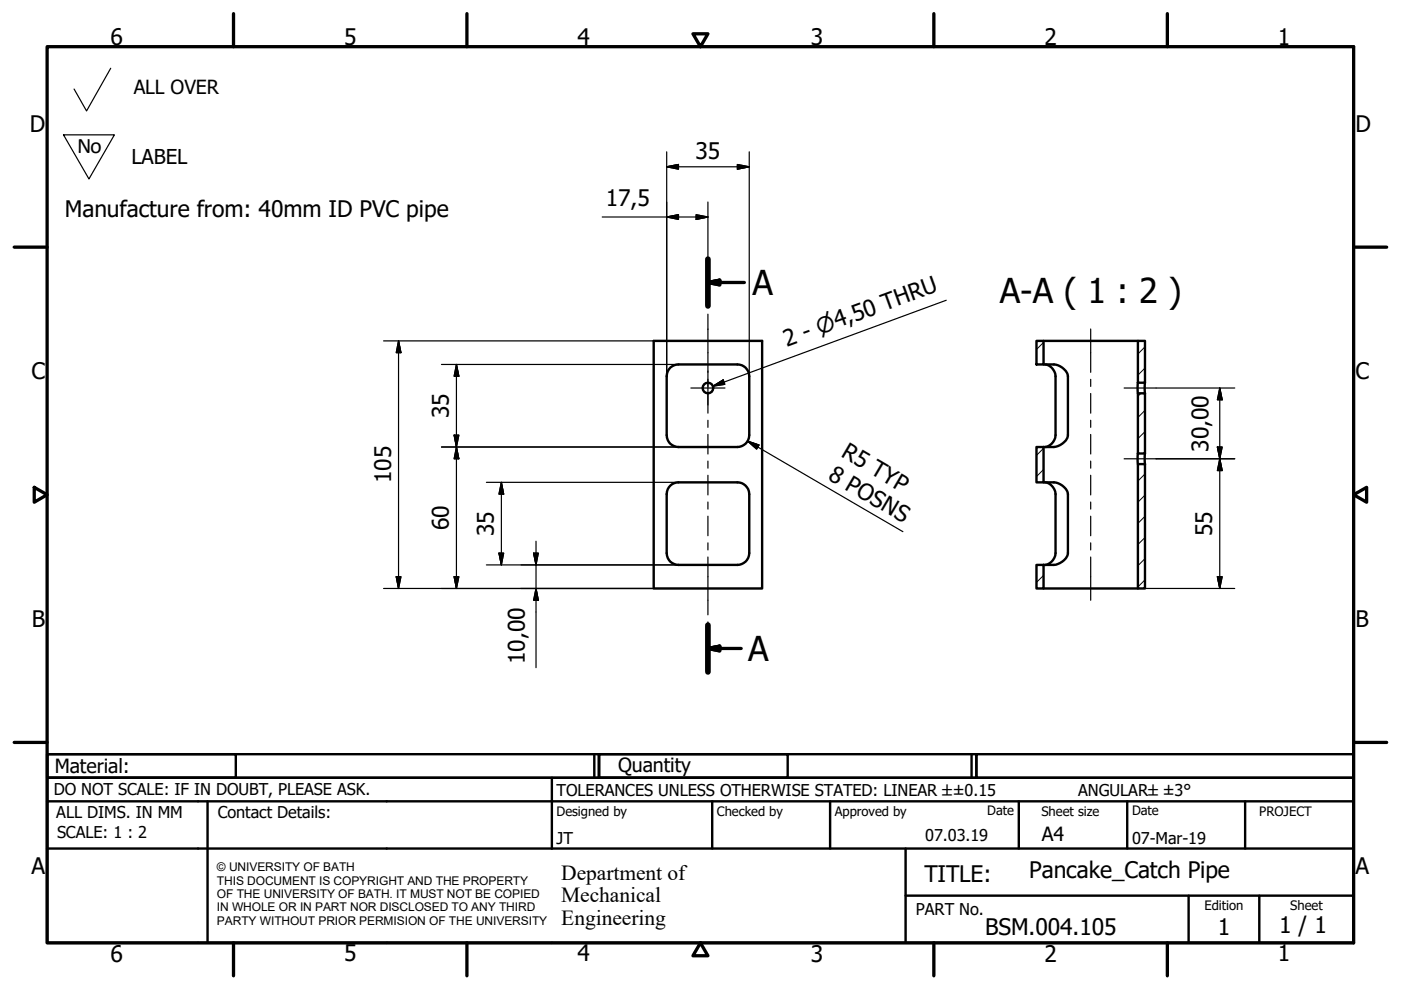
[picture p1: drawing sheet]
<svg xmlns="http://www.w3.org/2000/svg" width="297mm" height="210mm" viewBox="0 0 297 210" stroke-linecap="round" stroke-linejoin="round" font-family="sans-serif">
<!-- layer: Hatch (ISO) -->
<g fill="none" stroke="#000" stroke-width=".21">
<path d="M221.3 77.1l-.2 .2M221.3 72.6l-1.5 1.5M242.8 78l-1.5 1.5M242.8 73.5l-1.5 1.5M221.3 99.5l-1.5 1.5M221.3 95.1l-1.5 1.5M241.9 83.4l-.6 .6M242.8 96l-.2 .2M242.8 91.5l-1.5 1.5M242.8 87l-1.5 1.5M242.8 118.4l-1.5 1.5M242.8 114l-1.5 1.5"/>
<path d="M242.8 109.5l-1.5 1.5M242.8 105l-1.5 1.5M242.8 100.5l-1.5 1.5M221.3 122l-1.5 1.5M242.8 123l-1.5 1.4"/>
</g>
<!-- layer: Visible (ISO) -->
<g fill="none" stroke="#000" stroke-width=".51">
<path d="M138.6 72.3h23v52.5h-23zM142.1 77.9a2.6 2.6 0 0 1 1.7-.6h12.5a2.49 2.49 0 0 1 2.6 2.5v12.5a2.53 2.53 0 0 1-2.6 2.5h-12.5a2.49 2.49 0 0 1-2.4-2.5v-12.5a2.59 2.59 0 0 1 .7-1.9zM219.8 72.3h1.5v5h-1.5zM221.3 77.3a5.2 5.2 0 0 1 3.4 .4 2.79 2.79 0 0 1 1.7 2.1v12.5a3.3 3.3 0 0 1-2.9 2.5h-2.2M221.3 72.3h20M221.6 77.3a2.62 2.62 0 0 1 2.2 2.5v12.5a2.67 2.67 0 0 1-2.2 2.5M241.3 72.3h1.5v8.8h-1.5zM219.8 94.8h1.5v7.5h-1.5zM241.3 98.4h1.5v26.4h-1.5zM241.3 83.4h1.5v12.8h-1.5zM241.3 81.1v2.3M241.3 96.2v2.2"/>
<path d="M242.8 81.1v2.3M242.8 96.2v2.2M142.1 102.9a2.49 2.49 0 0 1 1.7-.6h12.5a2.53 2.53 0 0 1 2.6 2.5v12.5a2.53 2.53 0 0 1-2.6 2.5h-12.5a2.49 2.49 0 0 1-2.4-2.5v-12.5a2.49 2.49 0 0 1 .7-1.9zM219.8 119.8h1.5v5h-1.5zM221.3 102.3a5.2 5.2 0 0 1 3.4 .4 2.79 2.79 0 0 1 1.7 2.1v12.5a3.3 3.3 0 0 1-2.9 2.5h-2.2M221.6 102.3a2.67 2.67 0 0 1 2.2 2.5v12.5a2.67 2.67 0 0 1-2.2 2.5M221.3 124.8h20"/>
<circle cx="150.1" cy="82.3" r="1.12"/>
</g>
<!-- layer: Section Line (ISO) -->
<path d="M150.1 54.9v10M150.1 132.5v10" fill="none" stroke="#000" stroke-width="1.2"/>
<path d="M150.1 59.9l2.5-.5v1zM150.1 59.9h7.7M150.1 137.5l2.5-.5v1zM150.1 137.5h7" fill="none" stroke="#000" stroke-width=".7"/>
<path d="M150.1 59.9l2.5-.5zM150.1 59.9l2.5-.5v1zM150.1 137.5l2.5-.5zM150.1 137.5l2.5-.5v1z" fill="#000" stroke="#000" stroke-width=".7"/>
<!-- layer: Border (ISO) -->
<g fill="none" stroke="#000" stroke-width=".7">
<path d="M10 9.9h277v190h-277zM49.5 2.9v7M99 2.9v7M146.9 7.2h3.2l-1.6 2.7zM198 2.9v7M247.5 2.9v7M3 52.4h7M287 52.4h7M7.3 103.3l2.7 1.6-2.7 1.6zM287 104.9l2.8-1.6v3.2zM3 157.4h7M287 157.4h7"/>
<path d="M49.5 199.9v7M99 199.9v7M148.5 199.9l1.6 2.7h-3.2zM198 199.9v7M247.5 199.9v7"/>
</g>
<!-- layer: Title (ISO) -->
<g fill="none" stroke="#000" stroke-width=".51">
<path d="M10 159.9h40v5h-40zM10 159.9h117v5h-117zM126 159.9v5M127 159.9h40v5h-40zM127 159.9h80v5h-80zM206 159.9v5M207 159.9h80v5h-80zM10 169.9v-5h277v5M10 169.9h277v30h-277zM10 179.9h277M44 169.9v30M117 164.9v15"/>
<path d="M151 169.9v10M176 169.9v10M192 179.9v20M216 169.9v10M239 169.9v10M264 169.9v10M192 189.9h95M252 189.9v10M267 189.9v10"/>
</g>
<!-- layer: Sketch Geometry (ISO) -->
<path d="M23.5 14.5l-5.1 9-2.7-4.6M13.5 28.6h10.8l-5.4 9.3zM238.3 97.3h6.8M238.3 82.3h6.8" fill="none" stroke="#000" stroke-width=".25"/>
<!-- layer: Centerline (ISO) -->
<g fill="none" stroke="#000" stroke-width=".25">
<path d="M150.1 58.9v3.2M150.1 63.6v1.5M150.1 66.6v12.3M231.2 69.8v9.1M150.1 80.4v1.5M150.1 83.4v4.2M150.1 89.1v1.5M150.1 92.1v4.2M150.1 97.8v1.5M231.2 80.4v1.5M231.2 83.4v4.2M231.2 89.1v1.5"/>
<path d="M231.2 92.1v4.2M231.2 97.8v1.5M150.1 100.8v4.1M150.1 106.4v1.5M150.1 109.4v4.2M150.1 115.1v1.5M150.1 118.1v12.3M231.2 100.8v4.1M231.2 106.4v1.5M231.2 109.4v4.2M231.2 115.1v1.5M231.2 118.1v9.2"/>
<path d="M150.1 131.9v1.4M150.1 134.8v3.2"/>
</g>
<!-- layer: Center Mark (ISO) -->
<path d="M150.1 78.6v7.3M146.5 82.3h7.2" fill="none" stroke="#000" stroke-width=".25"/>
<!-- layer: Dimension (ISO) -->
<g fill="none" stroke="#000" stroke-width=".25">
<path d="M141.4 35.4l2.4-.5v1zM141.4 35.4h17.5M141.4 32.2v47.6M156.3 34.9l2.6 .5-2.6 .5zM158.9 32.2v47.6M127.7 46h22.4M141.4 46l2.4-.5v1zM147.6 45.5l2.5 .5-2.5 .5zM150.1 42.8v16.1M81.3 72.3h57.3M84.5 72.3l.5 2.5h-1zM84.5 72.3v52.5"/>
<path d="M93.6 77.3h50.2M96.8 77.3l.5 2.5h-1zM96.8 77.3v47.5M93.6 94.8h50.2M96.3 92.3h1l-.5 2.5zM96.8 94.8l.5 2.5h-1zM158.5 93.5l2.4 .9-.5 .8zM158.5 93.5l32.9 19.2M245.1 97.3h16.7M245.1 82.3h16.7M258.1 94.8h1l-.5 2.5zM258.6 97.3l.5 2.5h-1z"/>
<path d="M258.6 82.3l.5 2.5h-1zM258.6 82.3v42.5M103.1 119.8h40.7M103.1 102.3h40.7M105.8 117.3h1l-.5 2.5zM106.3 102.3l.5 2.5h-1zM106.3 102.3v17.5M113.1 117.3h1l-.5 2.5zM113.6 114.8v26.8M81.3 124.8h57.3M84 122.3h1l-.5 2.5zM96.3 122.3h1l-.5 2.5z"/>
<path d="M113.6 124.8l.5 2.5h-1zM242.8 124.8h19M258.1 122.3h1l-.5 2.5z"/>
</g>
<g fill="#000" stroke="#000" stroke-width=".25">
<path d="M141.4 35.4l2.4-.5zM141.4 35.4l2.4-.5v1zM156.3 35.9l2.6-.5zM156.3 34.9l2.6 .5-2.6 .5zM141.4 46l2.4-.5zM141.4 46l2.4-.5v1zM147.6 46.5l2.5-.5zM147.6 45.5l2.5 .5-2.5 .5zM84.5 72.3l.5 2.5zM84.5 72.3l.5 2.5h-1zM96.8 77.3l.5 2.5zM96.8 77.3l.5 2.5h-1z"/>
<path d="M96.3 92.3l.5 2.5zM96.3 92.3h1l-.5 2.5zM96.8 94.8l.5 2.5zM96.8 94.8l.5 2.5h-1zM158.5 93.5l2.4 .9zM158.5 93.5l2.4 .9-.5 .8zM258.1 94.8l.5 2.5zM258.1 94.8h1l-.5 2.5zM258.6 97.3l.5 2.5zM258.6 97.3l.5 2.5h-1zM258.6 82.3l.5 2.5zM258.6 82.3l.5 2.5h-1z"/>
<path d="M105.8 117.3l.5 2.5zM105.8 117.3h1l-.5 2.5zM106.3 102.3l.5 2.5zM106.3 102.3l.5 2.5h-1zM113.1 117.3l.5 2.5zM113.1 117.3h1l-.5 2.5zM84 122.3l.5 2.5zM84 122.3h1l-.5 2.5zM96.3 122.3l.5 2.5zM96.3 122.3h1l-.5 2.5zM113.6 124.8l.5 2.5zM113.6 124.8l.5 2.5h-1z"/>
<path d="M258.1 122.3l.5 2.5zM258.1 122.3h1l-.5 2.5z"/>
</g>
<!-- layer: Symbol (ISO) -->
<path d="M200.6 63.7l-49.4 18.2M151.2 81.9l2.1-1.3 .4 .9z" fill="none" stroke="#000" stroke-width=".25"/>
<path d="M151.2 81.9l2.1-1.3zM151.2 81.9l2.1-1.3 .4 .9z" fill="#000" stroke="#000" stroke-width=".25"/>
<g font-size="7.3">
<text x="159.5" y="62.5">A</text>
<text x="212" y="64.3">A-A ( 1 : 2 )</text>
<text x="158.6" y="140.1">A</text>
</g>
<g font-size="4.8">
<text x="23.4" y="9.5">6</text>
<text x="72.9" y="9.5">5</text>
<text x="122.4" y="9.5">4</text>
<text x="171.9" y="9.5">3</text>
<text x="221.4" y="9.5">2</text>
<text x="270.9" y="9.5">1</text>
<text x="6.3" y="27.9">D</text>
<text x="287.4" y="27.9">D</text>
<text x="147.5" y="33.8">35</text>
<text x="13.8" y="46.1">Manufacture from: 40mm ID PVC pipe</text>
<text x="128.4" y="43.6">17,5</text>
<text x="166.9" y="73.5" transform="rotate(-20 166.9 73.5)">2 - ⌀4,50 THRU</text>
<text x="6.7" y="80.4">C</text>
<text x="287.4" y="80.4">C</text>
<text x="95.2" y="88.6" transform="rotate(-90 95.2 88.6)">35</text>
<text x="256.2" y="95.8" transform="rotate(-90 256.2 95.8)">30,00</text>
<text x="175.4" y="101.5" transform="rotate(30 175.4 101.5)">8 POSNS</text>
<text x="178.1" y="96.8" transform="rotate(30 178.1 96.8)">R5 TYP</text>
<text x="82.9" y="102.5" transform="rotate(-90 82.9 102.5)">105</text>
<text x="95.2" y="112.4" transform="rotate(-90 95.2 112.4)">60</text>
<text x="104.7" y="113.6" transform="rotate(-90 104.7 113.6)">35</text>
<text x="257" y="113.6" transform="rotate(-90 257 113.6)">55</text>
<text x="6.8" y="132.9">B</text>
<text x="287.4" y="132.9">B</text>
<text x="111.3" y="140.8" transform="rotate(-90 111.3 140.8)">10,00</text>
<text x="6.7" y="185.4">A</text>
<text x="287.4" y="185.4">A</text>
<text x="196" y="187">TITLE:</text>
<text x="218.2" y="186.2">Pancake_Catch Pipe</text>
<text x="271.2" y="197.9">1 / 1</text>
<text x="23.4" y="203.9">6</text>
<text x="72.9" y="203.8">5</text>
<text x="122.4" y="203.8">4</text>
<text x="171.9" y="203.9">3</text>
<text x="208.9" y="198.2">BSM.004.105</text>
<text x="221.4" y="203.9">2</text>
<text x="258.2" y="198.2">1</text>
<text x="270.9" y="203.8">1</text>
</g>
<text font-size="4.7" x="16.4" y="32.4">No</text>
<g font-size="4.6">
<text x="119" y="186.5">Department of</text>
<text x="119" y="191.3">Mechanical</text>
<text x="119" y="196">Engineering</text>
</g>
<text font-size="4.3" x="27.9" y="34.8">LABEL</text>
<g font-size="4.1">
<text x="28.3" y="20">ALL OVER</text>
<text x="11.6" y="163.9">Material:</text>
<text x="131" y="163.7">Quantity</text>
<text x="220.9" y="178.4">A4</text>
</g>
<g font-size="3.5">
<text x="11.4" y="168.5">DO NOT SCALE: IF IN DOUBT, PLEASE ASK.</text>
<text x="11.9" y="173.5">ALL DIMS. IN MM</text>
<text x="46.2" y="173.5">Contact Details:</text>
<text x="118" y="168.8">TOLERANCES UNLESS OTHERWISE STATED: LINEAR ±±0.15</text>
<text x="228.6" y="168.8">ANGULAR±±3°</text>
<text x="12.1" y="177.6">SCALE: 1 : 2</text>
<text x="118" y="178.9">JT</text>
<text x="196.2" y="178.3">07.03.19</text>
<text x="240" y="178.9">07-Mar-19</text>
<text x="194.2" y="194.1">PART No.</text>
</g>
<g font-size="2.8">
<text x="118" y="173">Designed by</text>
<text x="152" y="173">Checked by</text>
<text x="177" y="173">Approved by</text>
<text x="209.3" y="172.9">Date</text>
<text x="220.8" y="173">Sheet size</text>
<text x="240" y="172.9">Date</text>
<text x="267" y="172.9">PROJECT</text>
<text x="255.4" y="193">Edition</text>
<text x="273.6" y="193">Sheet</text>
</g>
<g font-size="2.5">
<text x="46" y="184.7">© UNIVERSITY OF BATH</text>
<text x="46" y="187.6">THIS DOCUMENT IS COPYRIGHT AND THE PROPERTY</text>
<text x="46" y="190.4">OF THE UNIVERSITY OF BATH. IT MUST NOT BE COPIED</text>
<text x="46" y="193.2">IN WHOLE OR IN PART NOR DISCLOSED TO ANY THIRD</text>
<text x="46" y="196.1">PARTY WITHOUT PRIOR PERMISION OF THE UNIVERSITY</text>
</g>
</svg>
